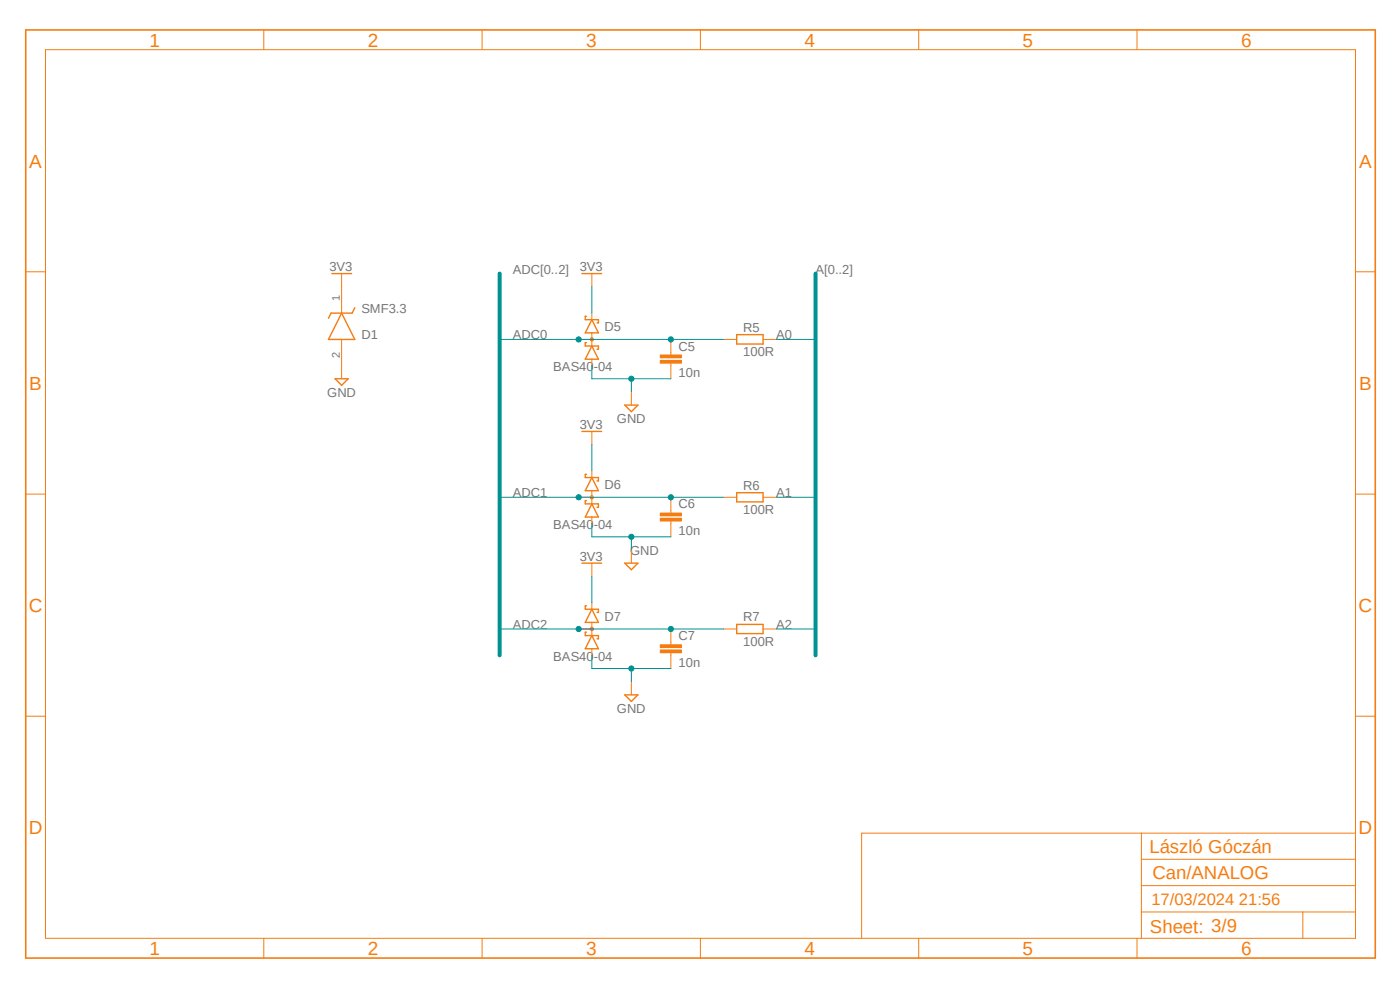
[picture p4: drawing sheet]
<svg xmlns="http://www.w3.org/2000/svg" width="297mm" height="210mm" viewBox="0 0 297 210" stroke-linecap="round" stroke-linejoin="round" font-family="sans-serif">
<path d="M4.9 6l287.2 197.9M292.1 6l-287.2 197.9" fill="none" stroke="#fff" stroke-width=".21"/>
<path d="M124.4 72.7h-.2v.7h2.8v.7h-.3M124.4 67.1h-.2v.7h2.8v.7h-.3M125.6 73.4l1.4 2.8h-2.8zM125.6 67.8l1.4 2.8h-2.8zM132.5 85.9h2.8l-1.4 1.4z" fill="none" stroke="#f57c10" stroke-width=".3"/>
<path d="M125.6 66.4v1.4M125.6 70.6v2.8M125.6 76.2v1.4M133.9 83.1v2.8" fill="none" stroke="#f57c10" stroke-width=".21"/>
<path d="M125.3 71.7h.5v.6h-.5l-.1-.3z" fill-rule="evenodd" fill="#f57c10"/>
<path d="M122.8 72h2.8M125.3 71.7h.5v.6h-.5l-.1-.3zM142.3 74.8v.6M142.3 77v.6" fill="none" stroke="#f57c10" stroke-width=".21"/>
<path d="M140.1 76.5h4.5v.5h-4.5z" fill-rule="evenodd" fill="#f57c10"/>
<path d="M140.1 76.5h4.5v.5h-4.5z" fill="none" stroke="#f57c10" stroke-width=".21"/>
<path d="M140.1 75.3h4.5v.6h-4.5z" fill-rule="evenodd" fill="#f57c10"/>
<path d="M140.1 75.3h4.5v.6h-4.5zM142.3 72v2.8M142.3 77.6v2.7M153.5 72h2.8M161.9 72h2.8M125.6 99.9v1.4M125.6 104.1v2.8M125.6 109.7v1.4M133.9 116.7v2.8" fill="none" stroke="#f57c10" stroke-width=".21"/>
<path d="M156.3 71h5.6v2h-5.6zM124.4 106.2h-.2v.7h2.8v.7h-.3M124.4 100.6h-.2v.7h2.8v.7h-.3M125.6 106.9l1.4 2.8h-2.8zM125.6 101.3l1.4 2.8h-2.8zM132.5 119.5h2.8l-1.4 1.4z" fill="none" stroke="#f57c10" stroke-width=".3"/>
<circle cx="125.5" cy="105.5" r=".36" fill="#f57c10"/>
<g fill="none" stroke="#f57c10" stroke-width=".21">
<path d="M122.8 105.5h2.8M142.3 108.3v.5M142.3 110.5v.6"/>
<circle cx="125.5" cy="105.5" r=".36"/>
</g>
<path d="M140.1 109.9h4.5v.6h-4.5z" fill-rule="evenodd" fill="#f57c10"/>
<path d="M140.1 109.9h4.5v.6h-4.5z" fill="none" stroke="#f57c10" stroke-width=".21"/>
<path d="M140.1 108.8h4.5v.6h-4.5z" fill-rule="evenodd" fill="#f57c10"/>
<path d="M140.1 108.8h4.5v.6h-4.5zM142.3 105.5v2.8M142.3 111.1v2.8M153.5 105.5h2.8M161.9 105.5h2.8M125.6 127.8v1.4M125.6 132v2.8M125.6 137.6v1.4M133.9 144.6v2.8" fill="none" stroke="#f57c10" stroke-width=".21"/>
<path d="M156.3 104.5h5.6v2h-5.6zM124.4 134.1h-.2v.7h2.8v.7h-.3M124.4 128.5h-.2v.7h2.8v.7h-.3M125.6 134.8l1.4 2.8h-2.8zM125.6 129.2l1.4 2.8h-2.8zM132.5 147.4h2.8l-1.4 1.4z" fill="none" stroke="#f57c10" stroke-width=".3"/>
<circle cx="125.6" cy="133.4" r=".37" fill="#f57c10"/>
<g fill="none" stroke="#f57c10" stroke-width=".21">
<path d="M122.8 133.4h2.8M142.3 136.2v.6M142.3 138.5v.5"/>
<circle cx="125.6" cy="133.4" r=".37"/>
</g>
<path d="M140.1 137.9h4.5v.6h-4.5z" fill-rule="evenodd" fill="#f57c10"/>
<path d="M140.1 137.9h4.5v.6h-4.5z" fill="none" stroke="#f57c10" stroke-width=".21"/>
<path d="M140.1 136.8h4.5v.6h-4.5z" fill-rule="evenodd" fill="#f57c10"/>
<g fill="none" stroke="#f57c10" stroke-width=".21">
<path d="M9.7 10.5h277.9v188.6h-277.9zM56 6.3v4.2M102.3 6.3v4.2M148.6 6.3v4.2M194.9 6.3v4.2M241.2 6.3v4.2M5.5 57.7h4.2M72.5 58v8.4M125.6 58v2.8M287.6 57.7h4.2M72.5 72v8.3M125.6 91.5v2.8"/>
<path d="M5.5 104.8h4.2M125.6 119.5v2.8M287.6 104.8h4.2M140.1 136.8h4.5v.6h-4.5zM142.3 133.4v2.8M142.3 139v2.8M153.5 133.4h2.8M161.9 133.4h2.8M5.5 151.9h4.2M287.6 151.9h4.2M242.1 176.7v22.4M287.6 176.7h-104.8v22.4"/>
<path d="M56 199.1v4.1M102.3 199.1v4.1M148.6 199.1v4.1M194.9 199.1v4.1M241.2 199.1v4.1M242.1 193.5h45.5M242.1 187.9h45.5M242.1 182.3h45.5M276.4 193.5v5.6"/>
</g>
<path d="M70.4 58h4.2M123.4 58h4.2M72.5 66.4l2.8 5.6h-5.6zM75.3 65.3l-.6 1.1h-4.5l-.5 1.1M71.1 80.3h2.8l-1.4 1.4zM123.4 91.5h4.2M123.4 119.5h4.2M156.3 132.5h5.6v1.9h-5.6z" fill="none" stroke="#f57c10" stroke-width=".3"/>
<path d="M5.5 6.3h286.3v196.9h-286.3z" fill="none" stroke="#f57c10" stroke-width=".34"/>
<path d="M106 58v81M173 58v81" fill="none" stroke="#009292" stroke-width=".85"/>
<path d="M125.6 77.6v2.7h16.7M133.9 80.3v2.8" fill="none" stroke="#009292" stroke-width=".21"/>
<circle cx="133.9" cy="80.3" r=".55" fill="#009292"/>
<g fill="none" stroke="#009292" stroke-width=".21">
<path d="M125.6 111.1v2.8h16.7M133.9 113.9v2.8"/>
<circle cx="133.9" cy="80.3" r=".55"/>
</g>
<circle cx="133.9" cy="113.9" r=".55" fill="#009292"/>
<g fill="none" stroke="#009292" stroke-width=".21">
<path d="M125.6 139v2.8h16.7M133.9 141.8v2.8"/>
<circle cx="133.9" cy="113.9" r=".55"/>
</g>
<circle cx="133.9" cy="141.8" r=".55" fill="#009292"/>
<g fill="none" stroke="#009292" stroke-width=".21">
<path d="M106 72h47.5M125.6 60.8v5.6M125.6 94.3v5.6M125.6 122.3v5.5"/>
<circle cx="133.9" cy="141.8" r=".55"/>
</g>
<circle cx="122.8" cy="72" r=".55" fill="#009292"/>
<circle cx="122.8" cy="72" r=".55" fill="none" stroke="#009292" stroke-width=".21"/>
<circle cx="142.3" cy="72" r=".55" fill="#009292"/>
<g fill="none" stroke="#009292" stroke-width=".21">
<path d="M106 105.5h47.5"/>
<circle cx="142.3" cy="72" r=".55"/>
</g>
<circle cx="122.8" cy="105.5" r=".55" fill="#009292"/>
<circle cx="122.8" cy="105.5" r=".55" fill="none" stroke="#009292" stroke-width=".21"/>
<circle cx="142.3" cy="105.5" r=".55" fill="#009292"/>
<g fill="none" stroke="#009292" stroke-width=".21">
<path d="M106 133.4h47.5"/>
<circle cx="142.3" cy="105.5" r=".55"/>
</g>
<circle cx="122.8" cy="133.4" r=".55" fill="#009292"/>
<circle cx="122.8" cy="133.4" r=".55" fill="none" stroke="#009292" stroke-width=".21"/>
<circle cx="142.3" cy="133.4" r=".55" fill="#009292"/>
<g fill="none" stroke="#009292" stroke-width=".21">
<path d="M164.7 72h8.3M164.7 105.5h8.3M164.7 133.4h8.3"/>
<circle cx="142.3" cy="133.4" r=".55"/>
</g>
<g font-size="4" fill="#f57c10">
<text x="31.7" y="9.9">1</text>
<text x="78" y="9.9">2</text>
<text x="124.3" y="9.9">3</text>
<text x="170.6" y="9.9">4</text>
<text x="217" y="9.9">5</text>
<text x="263.3" y="9.9">6</text>
<text x="6.2" y="35.6">A</text>
<text x="288.3" y="35.6">A</text>
<text x="6.2" y="82.7">B</text>
<text x="288.3" y="82.7">B</text>
<text x="6.1" y="129.8">C</text>
<text x="288.2" y="129.8">C</text>
<text x="6.1" y="177">D</text>
<text x="288.2" y="177">D</text>
<text x="31.7" y="202.6">1</text>
<text x="78" y="202.6">2</text>
<text x="124.3" y="202.6">3</text>
<text x="170.6" y="202.6">4</text>
<text x="217" y="202.6">5</text>
<text x="263.3" y="202.6">6</text>
</g>
<g font-size="3.9" fill="#f57c10">
<text x="243.8" y="180.9">László Góczán</text>
<text x="244.5" y="186.5">Can/ANALOG</text>
<text x="244" y="197.8">Sheet: 3/9</text>
</g>
<text font-size="3.5" fill="#f57c10" x="244.3" y="192.1">17/03/2024 21:56</text>
<g font-size="2.8" fill="#757575">
<text x="69.9" y="57.5">3V3</text>
<text x="108.8" y="58">ADC[0..2]</text>
<text x="123" y="57.5">3V3</text>
<text x="173" y="58">A[0..2]</text>
<text x="76.7" y="66.4">SMF3.3</text>
<text x="128.2" y="70.3">D5</text>
<text x="157.7" y="70.4">R5</text>
<text x="76.7" y="72">D1</text>
<text x="108.8" y="72">ADC0</text>
<text x="144" y="74.4">C5</text>
<text x="157.7" y="75.6">100R</text>
<text x="164.7" y="72">A0</text>
<text x="117.4" y="78.7">BAS40-04</text>
<text x="144" y="80">10n</text>
<text x="69.4" y="84.1">GND</text>
<text x="130.9" y="89.7">GND</text>
<text x="123" y="91">3V3</text>
<text x="108.8" y="105.5">ADC1</text>
<text x="128.2" y="103.8">D6</text>
<text x="144" y="107.9">C6</text>
<text x="157.7" y="103.8">R6</text>
<text x="164.7" y="105.5">A1</text>
<text x="117.4" y="112.2">BAS40-04</text>
<text x="144" y="113.5">10n</text>
<text x="157.7" y="109.1">100R</text>
<text x="123" y="118.9">3V3</text>
<text x="133.7" y="117.6">GND</text>
<text x="128.2" y="131.7">D7</text>
<text x="157.7" y="131.8">R7</text>
<text x="108.8" y="133.4">ADC2</text>
<text x="144" y="135.8">C7</text>
<text x="157.7" y="137.1">100R</text>
<text x="164.7" y="133.4">A2</text>
<text x="117.4" y="140.1">BAS40-04</text>
<text x="144" y="141.4">10n</text>
<text x="130.9" y="151.2">GND</text>
</g>
<g font-size="2.3" fill="#757575">
<text x="72.1" y="63.8" transform="rotate(-90 72.1 63.8)">1</text>
<text x="72.1" y="75.9" transform="rotate(-90 72.1 75.9)">2</text>
</g>
</svg>
